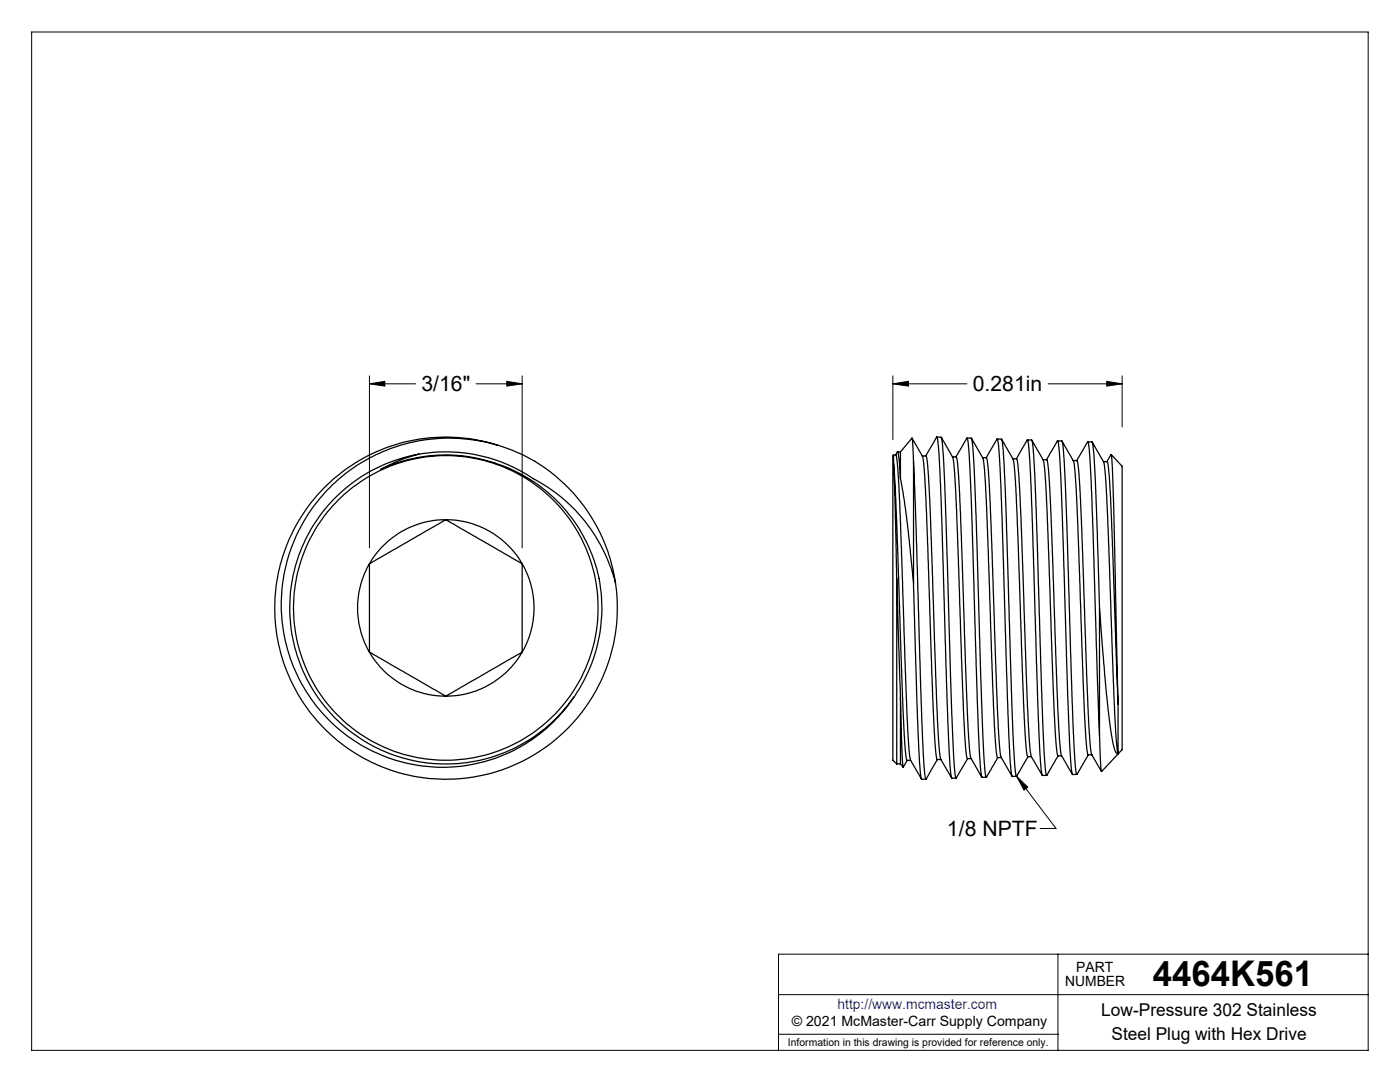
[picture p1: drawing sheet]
<svg xmlns="http://www.w3.org/2000/svg" width="279mm" height="216mm" viewBox="0 0 279 216" stroke-linecap="round" stroke-linejoin="round" font-family="sans-serif">
<g fill="none" stroke="#000" stroke-width=".2">
<path d="M6.3 6.4h266.7v203.2h-266.7zM73.7 76.6l3.1-.5v.9zM73.7 75v34.3M73.7 76.6h9.2M95 76.6h9.2M101.1 76.1l3.1 .5-3.1 .4zM104.2 75v34.3M178.2 76.6l3.1-.5v.9zM178.2 76.6h14.8M178.2 75v12.7M209.2 76.6h14.7M220.9 76.1l3 .5-3 .4z"/>
<path d="M223.9 75v10.2M202.9 154.9l2.2 2.2-.7 .6zM202.9 154.9l7.8 10.4h-3.1M155.4 198.5h117.6M211.1 190.4v19.2M273 190.4h-117.6v19.2M155.4 206.4h55.7"/>
</g>
<g fill="#000">
<path d="M202.9 154.9l2.2 2.2-.7 .6z"/>
<path d="M73.7 76.6l3.1-.5v.9zM101.1 76.1l3.1 .5-3.1 .4zM220.9 76.1l3 .5-3 .4zM178.2 76.6l3.1-.5v.9z"/>
</g>
<g fill="none" stroke="#000" stroke-width=".25">
<path d="M67.1 99.1a31 31 0 0 1 16.5-8.5 32.8 32.8 0 0 0-7.6 3 31.2 31.2 0 0 1 44 25.1 31.2 31.2 0 0 1-41.8 31.8 31.2 31.2 0 0 1-11.1-51.4zM83.6 90.6a31.5 31.5 0 0 1 23.4 5.2 32.4 32.4 0 0 1 15.8 20.5M99.4 88.9a34.2 34.2 0 0 0-43.5 24.2 34.2 34.2 0 0 0 26.9 41.9 34.2 34.2 0 0 0 40.1-29.5 35.2 35.2 0 0 0-.1-9.2M178.3 92.4l.7 13.6 1.4 40.5 .5 5 .1 .2h.8M178.3 90.8h.5M178.3 92.4l.7 23M178.3 90.8v1.6M178.3 90.8l-.1 .1v60.8l.8 .7M178.8 90.8l.3 1.7 .5 7.8 1.2 37.1 .6 12.1a5.9 5.9 0 0 0 1.4 4l1.1 1.9M178.8 90.8l.3-.6 .3 1.2 .3 4.1M179.1 90.2h.6M179.7 90.2l2.3-2.8 .3 4.6"/>
<path d="M179.7 95.5l1.2 7.8 1.4 13M179.7 90.2v5.3M182 87.5l2.1 3.5M182.3 92l1.7 52.1 .4 8.7 .4 2.7 2.3-3.9M182.3 92v24.3M184.1 91l.3 1.5 .4 6.8 1.7 47.8 .4 4.3 .1 .2h.8M184.1 91l.8 .1 .4 4 1.8 48.5 .4 6.3 .2 1.6M184.7 91l2.3-3.8 .2 .9 .2 2.9 .4 8.5 1.1 37.6 .5 13.4 .5 4.7v.1h.9M187 87.2l.9 .1 .4 4.4 1.6 50.7 .5 9.2 .4 3.7 2.3-3.9M187.9 87.3l2.3 4 .3 2.3 .6 13 1.2 35 .4 7.5 .2 1.6 .2 .6M190.1 91.2h.7l.2 .4 .5 5.7 1.4 42.1 .6 10 .2 1.8 2.2 3.9M190.8 91.2l2.2-3.8 .4 3.3 .4 8.3 1.3 41.4 .4 10.7 .4 3.9 .1 .1h.8"/>
<path d="M193 87.4h.9v.2l.4 3.8 .5 11.6 1.3 42.9 .3 6.3 .4 2.9 2.3-3.9M193.9 87.5l2.3 3.9 .3 2.4 .7 14.3 1.1 32.7 .4 8.2 .2 1.6 .2 .6M196.1 91.3h.7M196.8 91.3l2.2-3.7 .4 2 .3 7 1.3 42.8 .6 12.2 .3 3.2 .1 .1h.9M196.8 91.3l.2 .5 .3 2.3 .3 6.4 1.3 36.4 .5 11.5 .4 2.7 2.2 3.8M199 87.6h.9l.1 .2 .4 4.5 1.7 53.9 .4 6.4 .3 2.3 2.3-3.9M199.9 87.7l1.5 2.6a6.4 6.4 0 0 1 1.1 4.2l.7 12.9 1.1 34.3 .5 7.3 .3 2M202.1 91.5h.8M202.8 91.5l2.2-3.7 .4 2.1 .4 7.1 1.3 43.7 .4 9.8 .4 4.1 .1 .1h.9M202.9 91.5l.3 1.7 .4 6 1.4 39.7 .5 10.3 .3 1.8 2.2 3.7M205 87.8h.9l.1 .3 .4 4.6 1.7 52.7 .5 7.6 .2 1.7 2.4-3.9M205.9 87.8l1 1.8a6.4 6.4 0 0 1 1.5 3l.6 9.6 1.6 43.7 .4 4.7 .1 .2h.8"/>
<path d="M208.2 91.7h.7M208.9 91.7l.2 .4 .2 2.6 .4 6.4 1.2 36.1 .6 11 .3 2.5 2.2 3.8M208.9 91.7l2.2-3.7 .4 2.6 .3 6.9 1.7 51.7 .5 5.2v.2l.9-.1M211.1 88l.9 .1 .4 3.6 .5 13.4 1.2 38.6 .4 7.9 .4 2.9 2.3-3.9M211.9 88.1l1.2 1.9a5.9 5.9 0 0 1 1.5 4.5l.5 10.6 1.3 36.7 .4 6.5 .2 1.7 .2 .6M214.2 91.9h.7M214.9 91.9l2.2-3.7 .3 1.8 .5 8.4 1.5 48.5M214.9 91.9l.4 1.8 .4 6.2 1.2 34.6 .6 13.3 .3 2.7 2 3.4M217.1 88.2l.9 .1 .3 2.6 .6 13.6 .5 16.9M218 88.2l1 1.9a6.9 6.9 0 0 1 1.4 2.9l.7 9.9 1.4 39.7 .3 5.2 .4 2.6M220.2 92.1h.7M220.9 92.1l.9-1.4 .2 2.6 .3 8.3 .8 38.8"/>
<path d="M220.9 92.1l.4 1.6 .4 5.7 1.4 41M221.8 90.7l2.1 2.3v56.6l-4 4.4-.3-1.6-.2-5.5M73.7 112.5a17.6 17.6 0 0 0 0 17.6M73.7 112.5v17.6M89 103.7a17.6 17.6 0 0 1 15.2 8.8M89 103.7l15.2 8.8M89 103.7a17.5 17.5 0 0 0-15.3 8.8M89 103.7l-15.3 8.8M104.2 112.5a17.6 17.6 0 0 1 0 17.6M104.2 112.5v17.6M122.8 116.3v-.4a33.5 33.5 0 0 0-37.1-28.3 33.5 33.5 0 0 0-29.4 36.2 32 32 0 0 0 20.6 27.2 32 32 0 0 0 33.5-6.9l.5-.6a24.8 24.8 0 0 0 3.6-4.4M179 115.4l.7 23.7"/>
<path d="M179 115.4v37M182.3 116.3l.7 23.9 .5 12.1 .4 3.1v.1h.9M73.7 130.1a17.5 17.5 0 0 0 15.3 8.8M73.7 130.1l15.3 8.8M104.2 130.1a17.6 17.6 0 0 1-15.2 8.8M104.2 130.1l-15.2 8.8M179.7 139.1l.3 11.5 .3 2.5 .7-1.4M179.7 139.1v13.3M219.4 121.4l1.4 17 1.2 9.2a5 5 0 0 0 1 2.8h.2M219.4 121.4v25.5M179 152.4h.7M179.7 152.4l.5 .7"/>
<path d="M187.7 151.5l2.2 3.8M193.1 151.4h.7M199.1 151.2h.7M205.1 151h.7M217.2 150.6h.7M223.1 140.4l.1 10"/>
<circle cx="89" cy="121.3" r="30.4"/>
</g>
<text font-size="7.1" x="230.1" y="196.8">4464K561</text>
<g font-size="4.2">
<text x="84.1" y="78">3/16&quot;</text>
<text x="194.2" y="78">0.281in</text>
<text x="189" y="166.8">1/8 NPTF</text>
</g>
<g font-size="3.5">
<text x="219.8" y="202.8">Low-Pressure 302 Stainless</text>
<text x="221.8" y="207.5">Steel Plug with Hex Drive</text>
</g>
<g font-size="2.8">
<text x="212.6" y="196.8">NUMBER</text>
<text x="214.8" y="194">PART</text>
<text x="158" y="204.8">© 2021 McMaster-Carr Supply Company</text>
</g>
<text font-size="2.8" fill="#00f" x="167.1" y="201.4">http://www.mcmaster.com</text>
<text font-size="2.1" x="157.3" y="208.6">Information in this drawing is provided for reference only.</text>
</svg>
